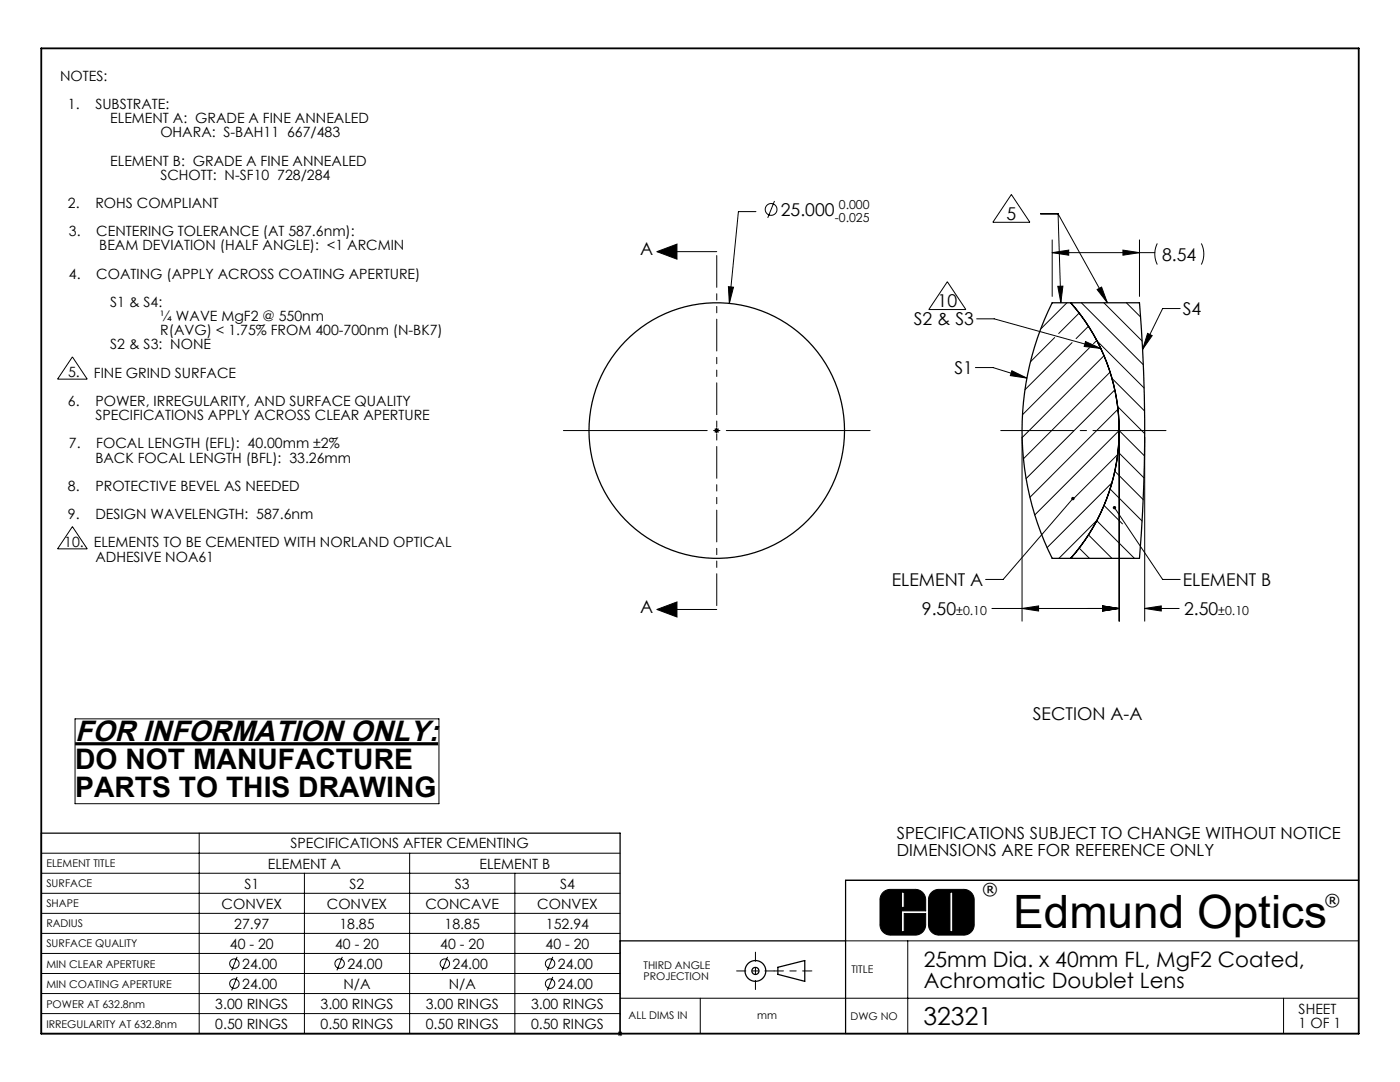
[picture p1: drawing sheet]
<svg xmlns="http://www.w3.org/2000/svg" width="279mm" height="216mm" viewBox="0 0 279 216" stroke-linecap="round" stroke-linejoin="round" font-family="sans-serif">
<g fill="none" stroke="#000" stroke-width=".2">
<path d="M201.8 38.8l3.7 5.6h-7.4zM131.1 50.2h11.9M131.1 50.2l4-1.5v3zM145.4 57.2l1 .1-.8 3.2zM150.9 42.2h-3.5l-1.8 18.3M154.6 40.1l-1.4 3.4M189.1 56.2l3.7 5.6h-7.4zM207.7 42.7h3.5M210 50.4l3.3-.5v1zM210 47.9v11.2M210 50.4h20.5M211.1 57.1h1l-.4 3.3z"/>
<path d="M211.2 42.7l9.8 17.7M211.2 42.7l.5 17.7M219 57.8l.8-.5 1.2 3.1zM224.1 49.9l3.3 .5-3.3 .5zM227.4 47.9v11.2M231 48.6a4.7 4.7 0 0 0 0 4.2M239.8 48.6a4.7 4.7 0 0 1 0 4.2M14.4 71.2l3 4.5h-5.9zM194.7 73.3h3.5l6.7 2.1M194.9 63.6h3.5l21.3 5.9M201.9 74l3 1.4-3.3-.4zM210.5 67.4l-4.9 4.8"/>
<path d="M212.9 60.4l-5.1 5.1M214 68.4l-9.4 9.4M215.4 62.5l-4.1 4M215.8 60.4l12.4 12.4M216.6 68.2l3.1 1.3-3.3-.4zM217.2 65.1l-2.4 2.5M217.4 69.4l-13.3 13.4M218.9 67.9l-.7 .7M218.9 68l9.4 9.4M220.3 60.4l7.6 7.7M220.3 71l-16.3 16.3M221.5 74.3l-17.3 17.2"/>
<path d="M221.9 75.5l6.5 6.5M222.5 77.8l-17.7 17.7M224.8 60.4l2.8 2.8M229 66.5l.9 .5-1.9 2.7zM235.5 61.6h-3.5l-4 8.1M142.5 85.9h1M142.6 85.5l.8 .8M143 85.4v1M143.4 85.5l-.8 .8M143.4 85.6l-.7 .7M204 87.2v36.8M214.1 99.5l-13.9 16.1h-3.5"/>
<path d="M221.5 97.6l6.4 6.4M221.9 96.3l-12.9 13M222.5 94l5.6 5.7M223.1 90.7l-8.9 8.9M223.1 81.1l5.4 5.4M223.1 81.7l-17.6 17.5M223.1 90.2l5.2 5.2M223.4 87.2v36.8M228.4 91l-5-5.1-16.9 16.9M228.5 87.2v36.8M14.4 105.1l3 4.4h-5.9zM215.4 109.4l2 2"/>
<path d="M217.2 106.7l4.7 4.7M218.9 103.9l7.5 7.5M218.9 103.8l-7.6 7.6M220.3 100.9l3.7 3.6M222.4 101.3l9.6 14.3h3.5M131.1 121.6h11.9M131.1 121.6l4-1.5v3zM198 121.4h25.4M204 121.4l3.3-.5v1zM220.1 120.9l3.3 .5-3.3 .5zM228.5 121.4l3.3-.5v1zM228.5 121.4h6.8"/>
<path d="M15 143.4h72.6v17h-72.6zM8.3 170.2h115.5M8.3 174.2h115.5M8.3 178.2h115.5M39.8 166.2v40M60.8 174.2v32M81.8 170.2v36M102.8 174.2v32M168.8 175.7h102.4M176.2 178.2a2.07 2.07 0 0 1 1.5-.7h5a2.07 2.07 0 0 1 2 2v2.2h-4.8v4.2h.6v-3.6h4.2v2.2a2.07 2.07 0 0 1-2 2.1h-5a2.07 2.07 0 0 1-2.1-2.1v-5.2l.2-.6zM179.9 178h.6v3.1h-.6zM186 178l.5-.4 .7-.1h5.1a2.07 2.07 0 0 1 2.1 2v5a2.07 2.07 0 0 1-2.1 2.1h-4.9a2.07 2.07 0 0 1-2.1-2.1v-5a2.07 2.07 0 0 1 .7-1.5z"/>
<path d="M189.6 178h.5v7.9h-.5zM8.3 182.2h115.5M8.3 186.2h115.5M8.3 190.2h115.5M8.3 194.2h115.5M8.3 198.2h115.5M47.3 190.9l-1.1 2.7M47.3 194.9l-1.1 2.7M68.3 190.9l-1.1 2.7M89.3 190.9l-1.1 2.7M110.3 190.9l-1.1 2.7M110.3 194.9l-1.1 2.7"/>
<path d="M123.8 199.2h147.4M139.8 199.2v7M168.8 187.7h102.4M181.2 187.7v18.5M256.2 199.2v7M8.3 202.2h115.5M123.3 206.2h1M123.4 205.9l.7 .7M123.8 205.7v1M124.1 205.9l-.7 .7M168.8 206.2h102.4"/>
<circle cx="153.9" cy="41.8" r="1.18"/>
<circle cx="46.8" cy="196.3" r=".94"/>
<circle cx="46.8" cy="192.3" r=".94"/>
<circle cx="67.8" cy="192.3" r=".94"/>
<circle cx="88.8" cy="192.3" r=".94"/>
<circle cx="109.8" cy="196.3" r=".94"/>
<circle cx="109.8" cy="192.3" r=".94"/>
</g>
<g fill="none" stroke="#000" stroke-width=".25">
<path d="M210 60.4h17.4a311.9 311.9 0 0 1 0 51h-17.4a57.1 57.1 0 0 1 0-51zM213.7 60.4a38.5 38.5 0 0 1 0 51M213.7 60.4h.1M213.7 111.4h.1M8.3 166.2h115.5v40h-115.5zM271.2 175.7h-102.4v30.5M123.8 187.7h45M155.2 193l5.4-1.3v4.1l-5.4-1.4z"/>
<circle cx="143" cy="85.9" r="25.5"/>
<circle cx="150.8" cy="193.7" r="2.07"/>
<circle cx="150.8" cy="193.7" r=".71"/>
</g>
<path d="M154.5 193.7h-7.5M154.5 193.7h7.5" fill="none" stroke="#000" stroke-width=".2" stroke-dasharray="30.5 1.3 1.3 1.3" stroke-dashoffset="28.6"/>
<path d="M150.8 190v7.4" fill="none" stroke="#000" stroke-width=".2" stroke-dasharray="30.5 1.3 1.3 1.3" stroke-dashoffset="28.7"/>
<path d="M8.2 9.7h263v196.5h-263z" fill="none" stroke="#000" stroke-width=".36"/>
<path d="M179.9 178v3.1h.6v-3.1zM176.3 178l.5-.4 .7-.1h5.2l.8 .1 .7 .5 .5 1.1v2.5h-4.8v4.2h.6v-3.6h4.2v2.6l-.6 1.1-.6 .4-.7 .2h-5.1l-.9-.2-.6-.4-.4-.6-.2-.7v-5.2l.2-.7zM189.6 178v7.9h.5v-7.9zM185.9 178l.6-.4 .7-.1h5.1l.9 .1 .6 .5 .4 .6 .2 .7v5.1l-.2 .9-.4 .6-.6 .4-.7 .2h-5.1l-.9-.2-.6-.4-.4-.6-.2-.7v-5.2l.2-.8z" fill-rule="evenodd" fill="#000"/>
<path d="M15 148.4h72.4" fill="none" stroke="#000" stroke-width=".63" stroke-linecap="butt"/>
<path d="M143 121.6v-71.4" fill="none" stroke="#000" stroke-width=".2" stroke-dasharray="6.3 1.3 1.3 1.3 1.3 1.3" stroke-dashoffset="-.8"/>
<path d="M112.4 85.9h61.2" fill="none" stroke="#000" stroke-width=".2" stroke-dasharray="30.5 1.3 1.3 1.3" stroke-dashoffset="1.8"/>
<path d="M199.7 85.9h33" fill="none" stroke="#000" stroke-width=".2" stroke-dasharray="30.5 1.3 1.3 1.3" stroke-dashoffset="15.9"/>
<g fill="#000">
<path d="M145.4 57.2l.2 3.3 .8-3.2zM220.1 120.9l3.3 .5-3.3 .5zM204 121.4l3.3-.5v1zM228.5 121.4l3.3-.5v1zM220.1 120.9l3.3 .5-3.3 .5zM224.1 49.9l3.3 .5-3.3 .5zM210 50.4l3.3-.5v1z"/>
<path d="M201.9 74l3 1.4-3.3-.4zM216.6 68.2l3.1 1.3-3.3-.4zM229 66.5l.9 .5-1.9 2.7zM213.9 99.2a.34 .34 0 0 0 0 .5 .34 .34 0 0 0 .5 0 .34 .34 0 0 0-.1-.5l-.2 .3 .2-.3zM222.2 101.1a.34 .34 0 0 0 .1 .5 .34 .34 0 0 0 .5-.4 .34 .34 0 0 0-.6-.2l.2 .3zM219 57.8l.8-.5 1.2 3.1zM211.1 57.1h1l-.4 3.3z"/>
<path d="M131.1 121.6l4-1.5v3zM131.1 50.2l4-1.5v3z"/>
</g>
<text font-size="9.2" x="202.2" y="185.2">Edmund Optics</text>
<text font-size="5.8" x="15" y="147.8">FOR INFORMATION ONLY:</text>
<g font-size="5.6">
<text x="15" y="153.4">DO NOT MANUFACTURE</text>
<text x="15" y="159.1">PARTS TO THIS DRAWING</text>
</g>
<text font-size="4.9" x="184.3" y="204.5">32321</text>
<g font-size="4.2">
<text x="184.4" y="192.9">25mm Dia. x 40mm FL, MgF2 Coated,</text>
<text x="184.4" y="197.1">Achromatic Doublet Lens</text>
</g>
<g font-size="3.5">
<text x="155.8" y="43.1">25.000</text>
<text x="200.9" y="43.9">5</text>
<text x="127.8" y="50.8">A</text>
<text x="231.9" y="52">8.54</text>
<text x="182.4" y="64.9">S2 &amp; S3</text>
<text x="187.1" y="61.3">10</text>
<text x="236.1" y="62.9">S4</text>
<text x="190.5" y="74.7">S1</text>
<text x="178" y="116.9">ELEMENT A</text>
<text x="236.1" y="116.9">ELEMENT B</text>
<text x="127.8" y="122.2">A</text>
<text x="184" y="122.7">9.50</text>
<text x="236.3" y="122.7">2.50</text>
<text x="206.1" y="143.7">SECTION A-A</text>
</g>
<g font-size="3.3">
<text x="179" y="167.4">SPECIFICATIONS SUBJECT TO CHANGE WITHOUT NOTICE</text>
<text x="179" y="170.9">DIMENSIONS ARE FOR REFERENCE ONLY</text>
<text x="196.1" y="178.5">®</text>
<text x="264.4" y="180.7">®</text>
</g>
<g font-size="2.8">
<text x="12" y="16.1">NOTES:</text>
<text x="13.6" y="21.8">1.</text>
<text x="19" y="21.8">SUBSTRATE:</text>
<text x="22" y="24.6">ELEMENT A: GRADE A FINE ANNEALED</text>
<text x="32" y="27.4">OHARA: S-BAH11 667/483</text>
<text x="22" y="33">ELEMENT B: GRADE A FINE ANNEALED</text>
<text x="32" y="35.9">SCHOTT: N-SF10 728/284</text>
<text x="13.6" y="41.5">2.</text>
<text x="19" y="41.5">ROHS COMPLIANT</text>
<text x="13.7" y="47.2">3.</text>
<text x="19.2" y="47.2">CENTERING TOLERANCE (AT 587.6nm):</text>
<text x="19.8" y="50">BEAM DEVIATION (HALF ANGLE): &lt;1 ARCMIN</text>
<text x="13.7" y="55.6">4.</text>
<text x="19.2" y="55.6">COATING (APPLY ACROSS COATING APERTURE)</text>
<text x="22" y="61.3">S1 &amp; S4:</text>
<text x="32" y="64.1">¼ WAVE MgF2 @ 550nm</text>
<text x="22" y="69.7">S2 &amp; S3: NONE</text>
<text x="32" y="66.9">R(AVG) &lt; 1.75% FROM 400-700nm (N-BK7)</text>
<text x="13.6" y="75.3">5.</text>
<text x="18.7" y="75.4">FINE GRIND SURFACE</text>
<text x="13.6" y="81">6.</text>
<text x="19" y="81">POWER, IRREGULARITY, AND SURFACE QUALITY</text>
<text x="19" y="83.8">SPECIFICATIONS APPLY ACROSS CLEAR APERTURE</text>
<text x="13.8" y="89.5">7.</text>
<text x="19.2" y="89.5">FOCAL LENGTH (EFL): 40.00mm ±2%</text>
<text x="19" y="92.3">BACK FOCAL LENGTH (BFL): 33.26mm</text>
<text x="13.6" y="98">8.</text>
<text x="19" y="98">PROTECTIVE BEVEL AS NEEDED</text>
<text x="13.6" y="103.6">9.</text>
<text x="19" y="103.6">DESIGN WAVELENGTH: 587.6nm</text>
<text x="12.8" y="109.2">10.</text>
<text x="18.7" y="109.2">ELEMENTS TO BE CEMENTED WITH NORLAND OPTICAL</text>
<text x="19" y="112.1">ADHESIVE NOA61</text>
<text x="53.5" y="173.3">ELEMENT A</text>
<text x="58" y="169.3">SPECIFICATIONS AFTER CEMENTING</text>
<text x="95.7" y="173.3">ELEMENT B</text>
<text x="48.8" y="177.3">S1</text>
<text x="69.8" y="177.3">S2</text>
<text x="90.8" y="177.3">S3</text>
<text x="111.8" y="177.3">S4</text>
<text x="44.2" y="181.3">CONVEX</text>
<text x="46.7" y="185.3">27.97</text>
<text x="65.2" y="181.3">CONVEX</text>
<text x="67.7" y="185.3">18.85</text>
<text x="84.9" y="181.3">CONCAVE</text>
<text x="88.7" y="185.3">18.85</text>
<text x="107.2" y="181.3">CONVEX</text>
<text x="109" y="185.3">152.94</text>
<text x="45.9" y="189.3">40 - 20</text>
<text x="66.9" y="189.3">40 - 20</text>
<text x="87.9" y="189.3">40 - 20</text>
<text x="108.9" y="189.3">40 - 20</text>
<text x="48.3" y="193.3">24.00</text>
<text x="48.3" y="197.3">24.00</text>
<text x="68.5" y="197.3">N/A</text>
<text x="69.3" y="193.3">24.00</text>
<text x="89.5" y="197.3">N/A</text>
<text x="90.3" y="193.3">24.00</text>
<text x="111.3" y="193.3">24.00</text>
<text x="111.3" y="197.3">24.00</text>
<text x="43" y="201.3">3.00 RINGS</text>
<text x="64" y="201.3">3.00 RINGS</text>
<text x="85" y="201.3">3.00 RINGS</text>
<text x="106" y="201.3">3.00 RINGS</text>
<text x="259.2" y="202.2">SHEET</text>
<text x="43" y="205.3">0.50 RINGS</text>
<text x="64" y="205.3">0.50 RINGS</text>
<text x="85" y="205.3">0.50 RINGS</text>
<text x="106" y="205.3">0.50 RINGS</text>
<text x="259.2" y="205.1">1 OF 1</text>
</g>
<g font-size="2.5">
<text x="167.4" y="41.8">0.000</text>
<text x="166.6" y="44.2">-0.025</text>
<text x="190.8" y="122.7">±0.10</text>
<text x="243.1" y="122.7">±0.10</text>
</g>
<g font-size="2.1">
<text x="9.3" y="173">ELEMENT TITLE</text>
<text x="9.3" y="177">SURFACE</text>
<text x="9.3" y="181">SHAPE</text>
<text x="9.3" y="185">RADIUS</text>
<text x="9.3" y="189">SURFACE QUALITY</text>
<text x="9.3" y="193.1">MIN CLEAR APERTURE</text>
<text x="9.3" y="197.1">MIN COATING APERTURE</text>
<text x="128.4" y="193.4">THIRD ANGLE</text>
<text x="128.4" y="195.5">PROJECTION</text>
<text x="169.9" y="194.2">TITLE</text>
<text x="9.3" y="201">POWER AT 632.8nm</text>
<text x="125.5" y="203.3">ALL DIMS IN</text>
<text x="151.1" y="203.3">mm</text>
<text x="169.7" y="203.5">DWG NO</text>
<text x="9.3" y="205">IRREGULARITY AT 632.8nm</text>
</g>
</svg>
